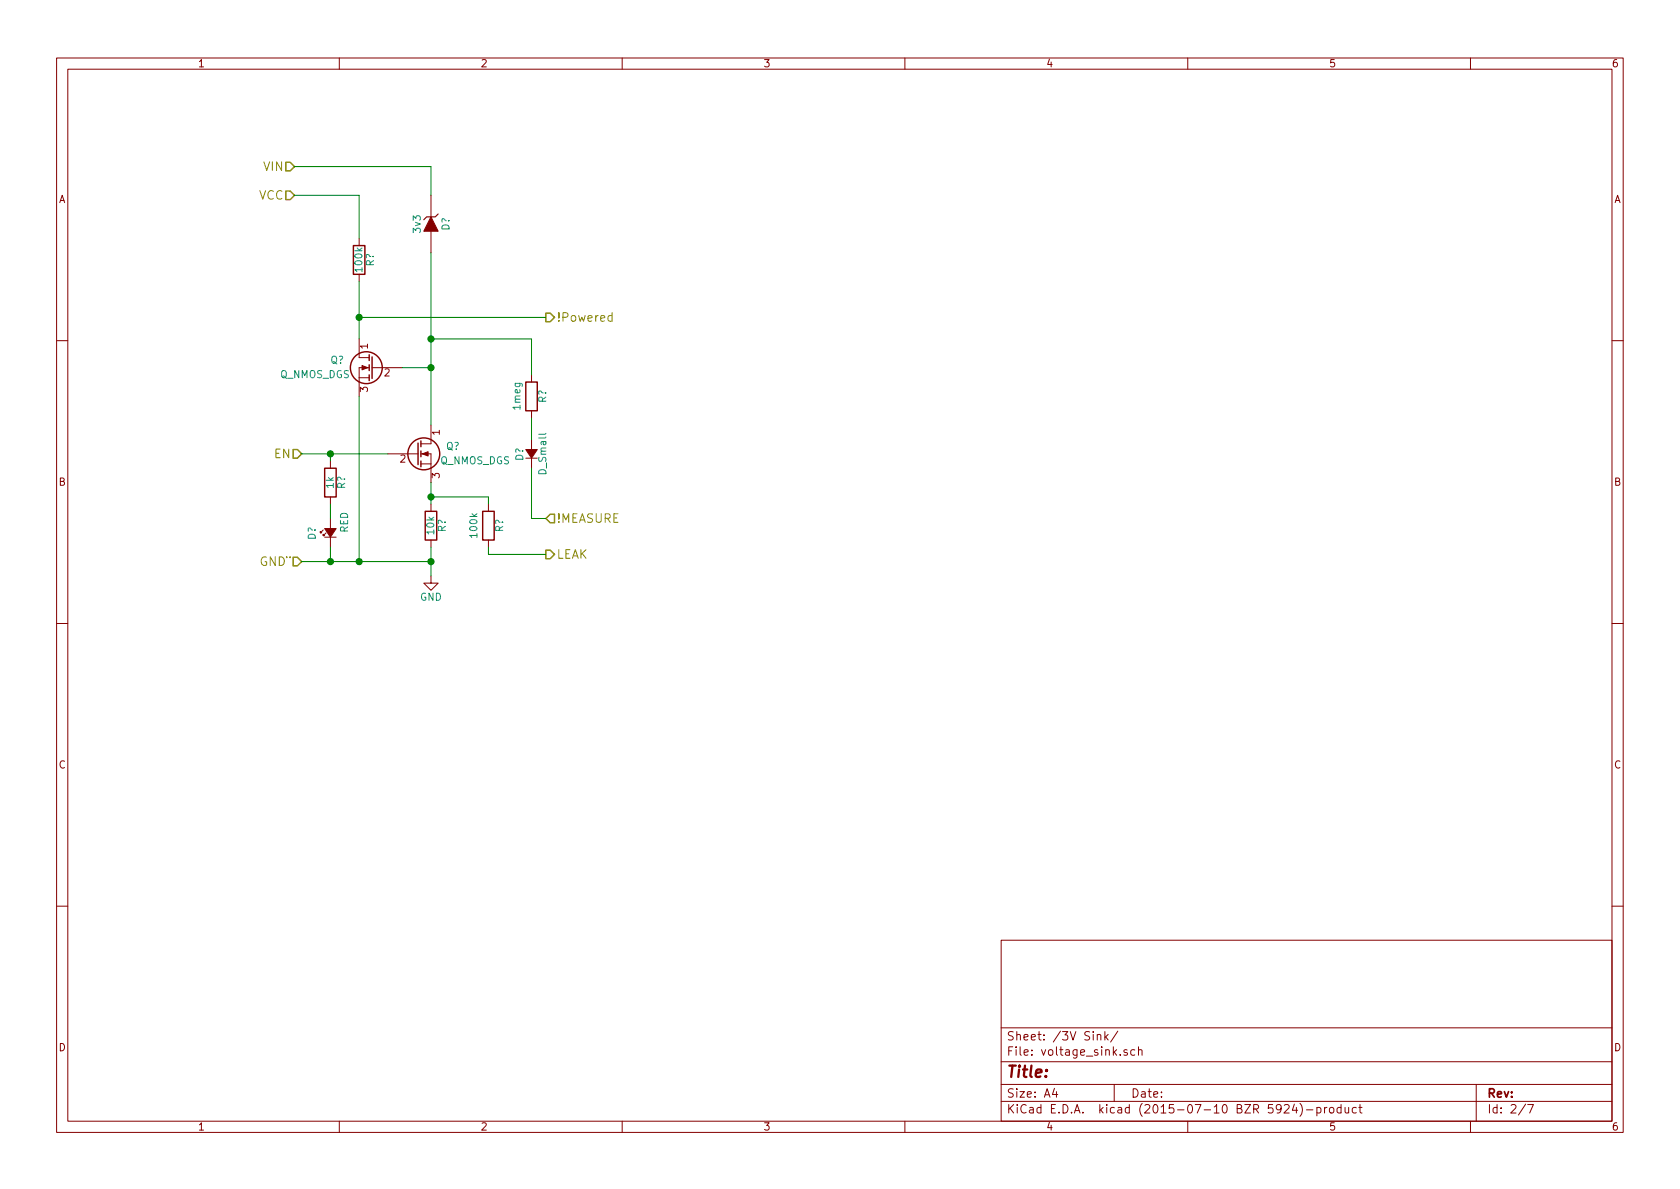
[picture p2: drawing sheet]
EESchema Schematic File Version 2
LIBS:power
LIBS:device
LIBS:transistors
LIBS:conn
LIBS:linear
LIBS:regul
LIBS:74xx
LIBS:cmos4000
LIBS:adc-dac
LIBS:memory
LIBS:xilinx
LIBS:microcontrollers
LIBS:dsp
LIBS:microchip
LIBS:analog_switches
LIBS:motorola
LIBS:texas
LIBS:intel
LIBS:audio
LIBS:interface
LIBS:digital-audio
LIBS:philips
LIBS:display
LIBS:cypress
LIBS:siliconi
LIBS:opto
LIBS:atmel
LIBS:contrib
LIBS:valves
LIBS:references
LIBS:mppt-cache
EELAYER 25 0
EELAYER END
$Descr A4 11693 8268
encoding utf-8
Sheet 2 7
Title ""
Date ""
Rev ""
Comp ""
Comment1 ""
Comment2 ""
Comment3 ""
Comment4 ""
$EndDescr
Text HLabel 2050 1150 0    60   Input ~ 0
VIN
Text HLabel 2100 3900 0    60   Input ~ 0
GND¨
Text HLabel 2100 3150 0    60   Input ~ 0
EN
Text HLabel 3800 3600 2    60   Input ~ 0
!MEASURE
Text HLabel 3800 2200 2    60   Output ~ 0
!Powered
$Comp
L ZENER D?
U 1 1
P 3000 1550
AR Path="/55E4BF47/55E4BF6F" Ref="D?"  Part="1" 
AR Path="/55E4F9FD/55E4BF6F" Ref="D?"  Part="1" 
AR Path="/55E4FA05/55E4BF6F" Ref="D?"  Part="1" 
AR Path="/55E4E347/55E4BF6F" Ref="D?"  Part="1" 
F 0 "D?" H 3000 1650 50  0000 C CNN
F 1 "3v3" H 3000 1450 50  0000 C CNN
F 2 "" H 3000 1550 60  0000 C CNN
F 3 "" H 3000 1550 60  0000 C CNN
	1    3000 1550
	0    1    1    0   
$EndComp
$Comp
L Q_NMOS_DGS Q?
U 1 1
P 2900 3150
AR Path="/55E4BF47/55E4BF9E" Ref="Q?"  Part="1" 
AR Path="/55E4F9FD/55E4BF9E" Ref="Q?"  Part="1" 
AR Path="/55E4FA05/55E4BF9E" Ref="Q?"  Part="1" 
AR Path="/55E4E347/55E4BF9E" Ref="Q?"  Part="1" 
F 0 "Q?" H 3200 3200 50  0000 R CNN
F 1 "Q_NMOS_DGS" H 3550 3100 50  0000 R CNN
F 2 "" H 3100 3250 29  0000 C CNN
F 3 "" H 2900 3150 60  0000 C CNN
	1    2900 3150
	1    0    0    -1  
$EndComp
Wire Wire Line
	2100 3150 2700 3150
Wire Wire Line
	2100 3900 3000 3900
Connection ~ 3000 3900
$Comp
L GND #PWR?
U 1 1
P 3000 4000
AR Path="/55E4BF47/55E4C1A1" Ref="#PWR?"  Part="1" 
AR Path="/55E4F9FD/55E4C1A1" Ref="#PWR?"  Part="1" 
AR Path="/55E4FA05/55E4C1A1" Ref="#PWR?"  Part="1" 
AR Path="/55E4E347/55E4C1A1" Ref="#PWR?"  Part="1" 
F 0 "#PWR?" H 3000 3750 50  0001 C CNN
F 1 "GND" H 3000 3850 50  0000 C CNN
F 2 "" H 3000 4000 60  0000 C CNN
F 3 "" H 3000 4000 60  0000 C CNN
	1    3000 4000
	1    0    0    -1  
$EndComp
Wire Wire Line
	2050 1150 3000 1150
Wire Wire Line
	3000 1150 3000 1350
Text HLabel 2050 1350 0    60   Input ~ 0
VCC
Wire Wire Line
	2050 1350 2500 1350
$Comp
L Q_NMOS_DGS Q?
U 1 1
P 2600 2550
AR Path="/55E4BF47/55E4C215" Ref="Q?"  Part="1" 
AR Path="/55E4F9FD/55E4C215" Ref="Q?"  Part="1" 
AR Path="/55E4FA05/55E4C215" Ref="Q?"  Part="1" 
AR Path="/55E4E347/55E4C215" Ref="Q?"  Part="1" 
F 0 "Q?" H 2900 2600 50  0000 R CNN
F 1 "Q_NMOS_DGS" H 3250 2500 50  0000 R CNN
F 2 "" H 2800 2650 29  0000 C CNN
F 3 "" H 2600 2550 60  0000 C CNN
	1    2600 2550
	-1   0    0    -1  
$EndComp
$Comp
L R R?
U 1 1
P 2500 1800
AR Path="/55E4BF47/55E4C2BF" Ref="R?"  Part="1" 
AR Path="/55E4F9FD/55E4C2BF" Ref="R?"  Part="1" 
AR Path="/55E4FA05/55E4C2BF" Ref="R?"  Part="1" 
AR Path="/55E4E347/55E4C2BF" Ref="R?"  Part="1" 
F 0 "R?" V 2580 1800 50  0000 C CNN
F 1 "100k" V 2500 1800 50  0000 C CNN
F 2 "" V 2430 1800 30  0000 C CNN
F 3 "" H 2500 1800 30  0000 C CNN
	1    2500 1800
	1    0    0    -1  
$EndComp
Wire Wire Line
	2500 1350 2500 1650
Wire Wire Line
	2500 1950 2500 2350
Wire Wire Line
	2500 2750 2500 3900
Connection ~ 2500 3900
Wire Wire Line
	3000 2550 2800 2550
Wire Wire Line
	3000 1750 3000 2950
Connection ~ 3000 2550
Wire Wire Line
	3800 2200 2500 2200
Connection ~ 2500 2200
$Comp
L R R?
U 1 1
P 3700 2750
AR Path="/55E4BF47/55E4C465" Ref="R?"  Part="1" 
AR Path="/55E4F9FD/55E4C465" Ref="R?"  Part="1" 
AR Path="/55E4FA05/55E4C465" Ref="R?"  Part="1" 
AR Path="/55E4E347/55E4C465" Ref="R?"  Part="1" 
F 0 "R?" V 3780 2750 50  0000 C CNN
F 1 "1meg" V 3600 2750 50  0000 C CNN
F 2 "" V 3630 2750 30  0000 C CNN
F 3 "" H 3700 2750 30  0000 C CNN
	1    3700 2750
	1    0    0    -1  
$EndComp
Wire Wire Line
	3700 2600 3700 2350
Wire Wire Line
	3700 2350 3000 2350
Connection ~ 3000 2350
$Comp
L D_Small D?
U 1 1
P 3700 3150
AR Path="/55E4BF47/55E4C4D0" Ref="D?"  Part="1" 
AR Path="/55E4F9FD/55E4C4D0" Ref="D?"  Part="1" 
AR Path="/55E4FA05/55E4C4D0" Ref="D?"  Part="1" 
AR Path="/55E4E347/55E4C4D0" Ref="D?"  Part="1" 
F 0 "D?" H 3650 3230 50  0000 L CNN
F 1 "D_Small" H 3550 3070 50  0000 L CNN
F 2 "" V 3700 3150 60  0000 C CNN
F 3 "" V 3700 3150 60  0000 C CNN
	1    3700 3150
	0    -1   -1   0   
$EndComp
Wire Wire Line
	3700 2900 3700 3050
Wire Wire Line
	3700 3250 3700 3600
Wire Wire Line
	3700 3600 3800 3600
$Comp
L R R?
U 1 1
P 3000 3650
AR Path="/55E4BF47/55E995FE" Ref="R?"  Part="1" 
AR Path="/55E4FA05/55E995FE" Ref="R?"  Part="1" 
AR Path="/55E4F9FD/55E995FE" Ref="R?"  Part="1" 
AR Path="/55E4E347/55E995FE" Ref="R?"  Part="1" 
F 0 "R?" V 3080 3650 50  0000 C CNN
F 1 "10k" V 3000 3650 50  0000 C CNN
F 2 "" V 2930 3650 30  0000 C CNN
F 3 "" H 3000 3650 30  0000 C CNN
	1    3000 3650
	1    0    0    -1  
$EndComp
Wire Wire Line
	3000 3350 3000 3500
Wire Wire Line
	3000 3800 3000 4000
Wire Wire Line
	3000 3450 3400 3450
Connection ~ 3000 3450
Text HLabel 3800 3850 2    60   Output ~ 0
LEAK
$Comp
L R R?
U 1 1
P 3400 3650
AR Path="/55E4FA05/55EAD856" Ref="R?"  Part="1" 
AR Path="/55E4F9FD/55EAD856" Ref="R?"  Part="1" 
AR Path="/55E4E347/55EAD856" Ref="R?"  Part="1" 
AR Path="/55E4BF47/55EAD856" Ref="R?"  Part="1" 
F 0 "R?" V 3480 3650 50  0000 C CNN
F 1 "100k" V 3300 3650 50  0000 C CNN
F 2 "" V 3330 3650 30  0000 C CNN
F 3 "" H 3400 3650 30  0000 C CNN
	1    3400 3650
	1    0    0    -1  
$EndComp
Wire Wire Line
	3400 3450 3400 3500
Wire Wire Line
	3400 3800 3400 3850
Wire Wire Line
	3400 3850 3800 3850
$Comp
L Led_Small D?
U 1 1
P 2300 3700
F 0 "D?" H 2250 3825 50  0000 L CNN
F 1 "RED" H 2300 3600 50  0000 L CNN
F 2 "" V 2300 3700 60  0000 C CNN
F 3 "" V 2300 3700 60  0000 C CNN
	1    2300 3700
	0    -1   -1   0   
$EndComp
$Comp
L R R?
U 1 1
P 2300 3350
F 0 "R?" V 2380 3350 50  0000 C CNN
F 1 "1k" V 2300 3350 50  0000 C CNN
F 2 "" V 2230 3350 30  0000 C CNN
F 3 "" H 2300 3350 30  0000 C CNN
	1    2300 3350
	1    0    0    -1  
$EndComp
Wire Wire Line
	2300 3150 2300 3200
Connection ~ 2300 3150
Wire Wire Line
	2300 3500 2300 3600
Wire Wire Line
	2300 3800 2300 3900
Connection ~ 2300 3900
$EndSCHEMATC
